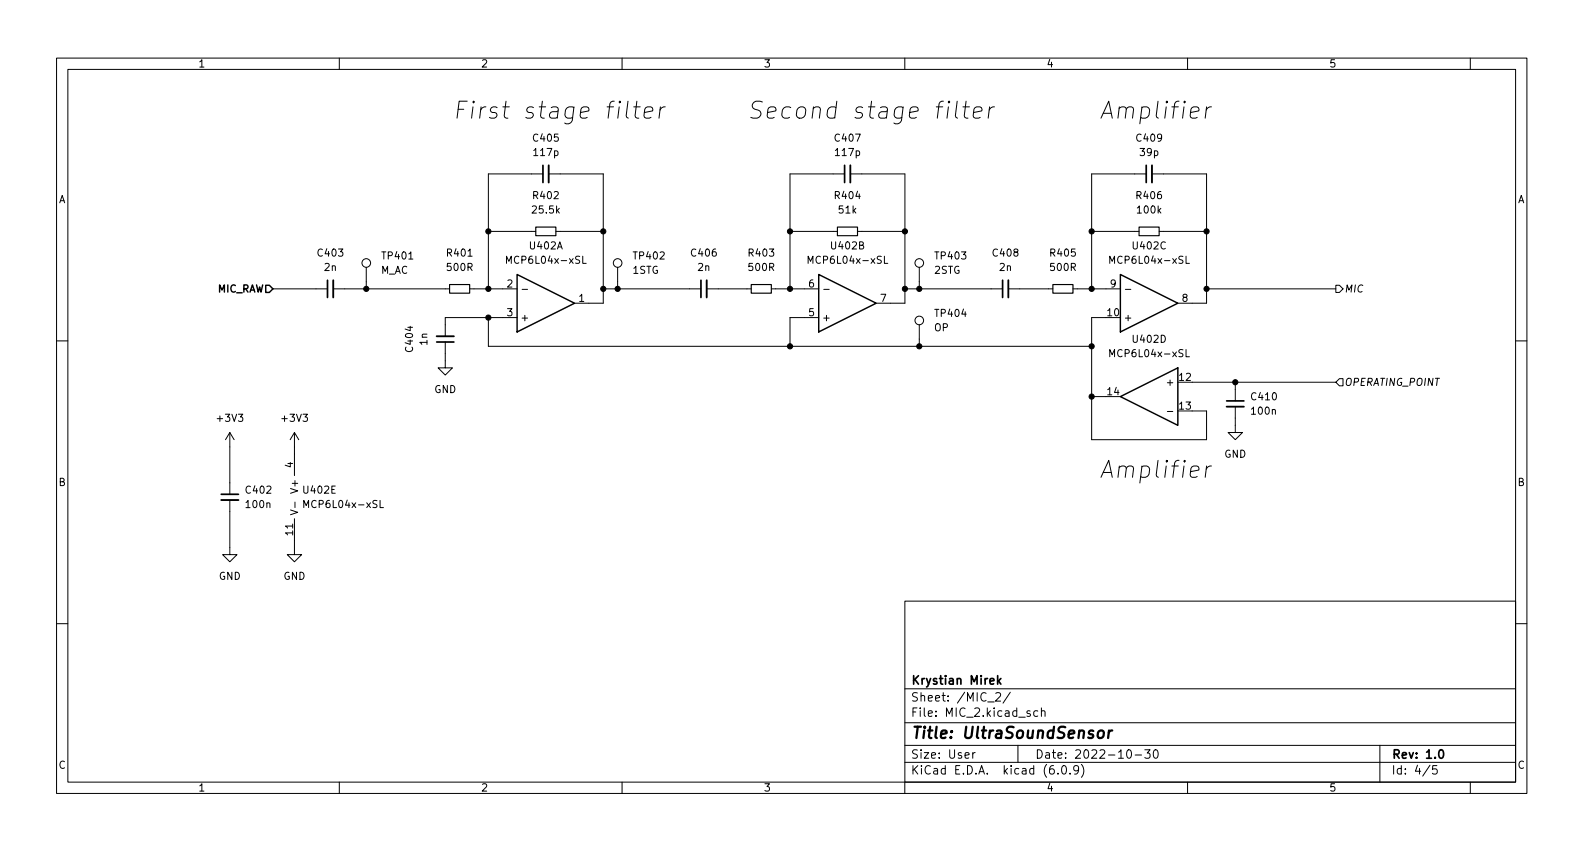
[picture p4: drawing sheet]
<svg xmlns="http://www.w3.org/2000/svg" width="280mm" height="150mm" viewBox="0 0 280 150" stroke-linecap="round" stroke-linejoin="round" font-family="sans-serif">
<g fill="none" stroke="#000" stroke-width=".18">
<path d="M10 10.3h260v130h-260zM12 12.3h256v126h-256zM60 10.3v2M110 10.3v2M111.1 17.9l-.4 2.6 .1 .3 .3 .1M112.1 18.9h1.1M112.6 17.9l-.3 2.6 .1 .3 .6 .1M113.9 19.9l1.5-.3-.1-.6-.2-.1h-.6l-.3 .1-.2 .3-.1 1.2 .1 .3 .2 .1h.6l.3-.1M116.8 18.9l-.3 2M117.6 18.9a.89 .89 0 0 0-.9 .6M160 10.3v2M169.3 17.9l-.4 2.6 .1 .3 .3 .1"/>
<path d="M170.3 18.9h1.1M170.8 17.9l-.3 2.6 .1 .3 .6 .1M172.2 19.9l1.4-.3-.1-.6-.2-.1h-.6l-.3 .1-.2 .3-.1 1.2 .1 .3 .3 .1h.5l.3-.1M175 18.9l-.3 2M175.9 18.9a.89 .89 0 0 0-1 .6M210 10.3v2M213.4 18.9l-.3 2M214.2 18.9a.89 .89 0 0 0-.9 .6M260 10.3v2M96 30.8h-9.6v20.3M97 30.8h9.7v22.8h-5.1M149.4 30.8h-9.7v20.3"/>
<path d="M150.4 30.8h9.6v22.8h-5.1M202.7 30.8h-9.7v20.3M203.7 30.8h9.7v22.8h-5.1M48.3 51.1h9.6M58.9 51.1h20.6M64.8 47.3v3.8M83.1 51.1h8.3M86.4 40.9h8.3M86.4 56.2v5h106.6M89.6 46.6v-1.3l.4 .9 .4-.9v1.3M91.4 56.2h-12.7v3.3M92.3 51.2h1"/>
<path d="M98.3 40.9h8.4M103.1 45.3v1.3h.6M106.7 51.1h17.3M109.2 47.3v3.8M125 51.1h7.8M136.4 51.1h8.4M139.7 40.9h8.4M142.9 46.6v-1.3l.4 .9 .5-.9v1.3M144.8 56.2h-5.1v5M145.7 51.2h.9M151.6 40.9h8.4M156.4 45.3v1.3h.6"/>
<path d="M160 51.1h17.3M162.6 47.3v3.8M162.6 57.4v3.8M178.3 51.1h7.9M189.7 51.1h8.4M193 40.9h8.4M195.6 56.2h-2.6v21.5h20.4v-5h-2.6M196.2 46.6v-1.3l.5 .9 .4-.9v1.3M199 51.2h1M205 40.9h8.4M209.7 45.3v1.3h.6M213.4 51.1h22.8"/>
<path d="M236.2 50.4h.7l.6 .7-.6 .6h-.7zM10 60.3h2M40.6 76.5l-.7 1.2M40.6 76.5v10.9M40.6 76.5l.8 1.2M52.1 76.5v7.6M52.1 76.5l-.8 1.2M52.1 76.5l.7 1.2M78.7 60.5v4.5h1.3l-1.3 1.3-1.2-1.3h1.2M193 70.1h2.6M196.2 63.1v-1.3l.5 .9 .4-.9v1.3M206.4 72.8h1"/>
<path d="M209.7 61.8v1.3h.6M210.8 67.6h25.4M218.4 71.9v4.6h1.3l-1.3 1.2-1.2-1.2h1.2M218.4 67.6v3.3M236.9 66.9h.6v1.3h-.6l-.7-.6zM268 60.3h2M40.6 88.4v9.7h1.3l-1.3 1.2-1.2-1.2h1.2M51.4 90.2l1.2 .4-1.2 .4M52.1 91.7v6.4h1.2l-1.2 1.2-1.3-1.2h1.3M52.2 88.8v.9M53.7 89.7v-1.2l.4 .9 .5-.9v1.2M67.2 88.5v1.2h.6"/>
<path d="M213.4 82.4l-.3 2M214.2 82.4a.89 .89 0 0 0-.9 .6M10 110.3h2M160 106.3h108v32h-108zM268 110.3h2M60 138.3v2M110 138.3v2M160 138.3v2M160 134.8h108M160 131.8h108M160 127.8h108M160 121.8h108"/>
<path d="M172 133.1v1M172.4 133.1h-.2l-.2 .2M174.7 124.1h1.1M176.1 122.6l.6-.1 .2 .1v.3l-.9 1.1h.9M178.7 122.4l-1.3 1.9M180 131.8v3M182.2 125.7h-.4l-.2 .2 .1 .2 .5 .1v.4h-.6M183.5 125.7h-.4l-.3 .2v.5l.1 .2h.6M184.2 125.8l.2-.1h.3l.1 1M184.2 125.2v1.5M187.1 136.7v.2M187.9 135.4h.2a.81 .81 0 0 1 .6 .6 .81 .81 0 0 1-.3 .8l-.2 .1a.81 .81 0 0 1-.6-.7 .81 .81 0 0 1 .3-.8z"/>
<path d="M189.2 136.7v.2M190.7 136l-.3 .3h-.2l-.3-.3 .1-.6h.4l.3 .1a.99 .99 0 0 1-.4 1.4h-.3M191.2 135.1a1.72 1.72 0 0 1 0 2.3M199.4 132.6h.2a.81 .81 0 0 1 .6 .6 .81 .81 0 0 1-.3 .8l-.2 .1a.81 .81 0 0 1-.6-.7 .81 .81 0 0 1 .3-.8zM200.7 133.5h1.2M202.4 132.6h1l-.5 .5 .4 .2v.6l-.2 .2h-.4l-.3-.2M204.1 132.7l.2-.1a.81 .81 0 0 1 .6 .6 .81 .81 0 0 1-.3 .8l-.2 .1a.81 .81 0 0 1-.3-1.4zM210 138.3v2M244 131.8v6.5M252.9 135.3l-1.3 1.9M254.1 135.4h-.7l-.1 .7 .2-.2 .5 .1 .2 .2-.1 .5-.2 .2-.6-.2M260 138.3v2"/>
<circle cx="64.8" cy="46.5" r=".76"/>
<circle cx="109.2" cy="46.5" r=".76"/>
<circle cx="162.6" cy="56.7" r=".76"/>
<circle cx="162.6" cy="46.5" r=".76"/>
</g>
<g fill="none" stroke="#000" stroke-width=".3">
<path d="M96 29.2v3.1M149.4 29.2v3.1M202.7 29.2v3.1M57.9 49.5v3.1M124 49.5v3.1M177.3 49.5v3.1M77.2 60.5h3.1M216.9 70.9h3.1M39.1 87.4h3.1M176.4 119.5v1.5M177 120l-.6 .5M176.6 120.4l.4 .6"/>
<path d="M254.6 132.6h.2a.82 .82 0 0 1 .6 .6 .82 .82 0 0 1-.3 .8l-.2 .1a.81 .81 0 0 1-.6-.7 .81 .81 0 0 1 .3-.8z"/>
</g>
<path d="M194.3 129.3a.52 .52 0 0 1 .5-.2 .52 .52 0 0 1 .4 .4l-.1 .6a.55 .55 0 0 1-.5 .4 .55 .55 0 0 1-.5-.4zM196.1 129.2l-.2 1.3M196.7 129.2h-.4l-.2 .3" fill="none" stroke="#000" stroke-width=".4"/>
<path d="M97 29.2v3.1M150.4 29.2v3.1M203.7 29.2v3.1M58.9 49.5v3.1M77.2 59.5h3.1M125 49.5v3.1M178.3 49.5v3.1M216.9 71.9h3.1M39.1 88.4h3.1" fill="none" stroke="#000" stroke-width=".33"/>
<path d="M79.5 50.3h3.6v1.5h-3.6zM94.7 40.1h3.6v1.6h-3.6zM132.8 50.3h3.6v1.5h-3.6zM148.1 40.1h3.5v1.6h-3.5zM186.2 50.3h3.5v1.5h-3.5zM201.4 40.1h3.6v1.6h-3.6z" fill="none" stroke="#000" stroke-width=".2"/>
<path d="M47 50.4h.6l.7 .7-.7 .6h-.6zM91.4 48.5l10.2 5.1-10.2 5.1zM144.8 48.5l10.1 5.1-10.1 5.1zM198.1 48.5l10.2 5.1-10.2 5.1zM198.1 70.1l10.2-5.1v10.2z" fill="none" stroke="#000" stroke-width=".25"/>
<g fill="#000" stroke="#000" stroke-width=".18">
<circle cx="64.8" cy="51.1" r=".46"/>
<circle cx="86.4" cy="51.1" r=".46"/>
<circle cx="86.4" cy="40.9" r=".46"/>
<circle cx="86.4" cy="56.2" r=".46"/>
<circle cx="106.7" cy="51.1" r=".46"/>
<circle cx="106.7" cy="40.9" r=".46"/>
<circle cx="109.2" cy="51.1" r=".46"/>
<circle cx="139.7" cy="51.1" r=".46"/>
<circle cx="139.7" cy="40.9" r=".46"/>
<circle cx="160" cy="51.1" r=".46"/>
<circle cx="160" cy="40.9" r=".46"/>
<circle cx="162.6" cy="51.1" r=".46"/>
<circle cx="193" cy="40.9" r=".46"/>
<circle cx="193" cy="51.1" r=".46"/>
<circle cx="213.4" cy="40.9" r=".46"/>
<circle cx="213.4" cy="51.1" r=".46"/>
<circle cx="139.7" cy="61.2" r=".46"/>
<circle cx="162.6" cy="61.2" r=".46"/>
<circle cx="193" cy="61.2" r=".46"/>
<circle cx="193" cy="70.1" r=".46"/>
<circle cx="218.4" cy="67.6" r=".46"/>
</g>
<g font-size="4.2">
<text x="80" y="21">First stage filter</text>
<text x="132.1" y="21">Second stage filter</text>
<text x="194.3" y="21">Amplifier</text>
<text x="194.3" y="84.5">Amplifier</text>
</g>
<text font-size="2.8" x="161" y="130.6">Title: UltraSoundSensor</text>
<g font-size="2.1">
<text x="161" y="124">Sheet: /MIC_2/</text>
<text x="161" y="121">Krystian Mirek</text>
<text x="161" y="126.7">File: MIC_2.kicad_sch</text>
<text x="161" y="136.9">KiCad E.D.A. kicad (6.0.9)</text>
<text x="161" y="134.1">Size: User</text>
<text x="183" y="134.1">Date: 2022-10-30</text>
<text x="246" y="134.1">Rev: 1.0</text>
<text x="246" y="136.9">Id: 4/5</text>
</g>
<g font-size="1.8">
<text x="35" y="11.9">1</text>
<text x="85" y="11.9">2</text>
<text x="135" y="11.9">3</text>
<text x="185" y="11.9">4</text>
<text x="235" y="11.9">5</text>
<text x="94.4" y="25">C405</text>
<text x="94.5" y="27.6">117p</text>
<text x="147.8" y="25">C407</text>
<text x="147.9" y="27.6">117p</text>
<text x="201.1" y="25">C409</text>
<text x="201.7" y="27.6">39p</text>
<text x="10.3" y="35.9">A</text>
<text x="94.4" y="35.2">R402</text>
<text x="147.7" y="35.2">R404</text>
<text x="201.1" y="35.2">R406</text>
<text x="268.4" y="35.9">A</text>
<text x="94.3" y="37.7">25.5k</text>
<text x="148.4" y="37.7">51k</text>
<text x="201.2" y="37.7">100k</text>
<text x="56.3" y="45.4">C403</text>
<text x="57.4" y="47.9">2n</text>
<text x="67.7" y="45.9">TP401</text>
<text x="79.2" y="45.4">R401</text>
<text x="79.2" y="47.9">500R</text>
<text x="90.1" y="46.6">MCP6L04x-xSL</text>
<text x="93.8" y="44.1">U402A</text>
<text x="112.2" y="45.9">TP402</text>
<text x="122.4" y="45.4">C406</text>
<text x="123.4" y="47.9">2n</text>
<text x="132.5" y="45.4">R403</text>
<text x="132.5" y="47.9">500R</text>
<text x="143.5" y="46.6">MCP6L04x-xSL</text>
<text x="147.1" y="44.1">U402B</text>
<text x="165.5" y="45.9">TP403</text>
<text x="175.7" y="45.4">C408</text>
<text x="176.8" y="47.9">2n</text>
<text x="185.8" y="45.4">R405</text>
<text x="185.8" y="47.9">500R</text>
<text x="196.8" y="46.6">MCP6L04x-xSL</text>
<text x="200.4" y="44.1">U402C</text>
<text x="38.3" y="51.7">MIC_RAW</text>
<text x="67.3" y="48.4">M_AC</text>
<text x="89.7" y="50.8">2</text>
<text x="102.4" y="53.4">1</text>
<text x="111.9" y="48.4">1STG</text>
<text x="143" y="50.8">6</text>
<text x="155.7" y="53.4">7</text>
<text x="165.2" y="48.4">2STG</text>
<text x="196.4" y="50.8">9</text>
<text x="209.1" y="53.4">8</text>
<text x="237.7" y="51.7">MIC</text>
<text x="89.7" y="55.9">3</text>
<text x="91.9" y="56.8">+</text>
<text x="143" y="55.9">5</text>
<text x="145.3" y="56.8">+</text>
<text x="165.2" y="58.6">OP</text>
<text x="165.5" y="56">TP404</text>
<text x="195.9" y="55.9">10</text>
<text x="198.6" y="56.8">+</text>
<text x="73" y="62.1" transform="rotate(-90 73 62.1)">C404</text>
<text x="75.6" y="61" transform="rotate(-90 75.6 61)">1n</text>
<text x="196.8" y="63.1">MCP6L04x-xSL</text>
<text x="200.4" y="60.6">U402D</text>
<text x="76.8" y="69.5">GND</text>
<text x="195.9" y="69.9">14</text>
<text x="206.7" y="68.2">+</text>
<text x="208.6" y="67.3">12</text>
<text x="221.4" y="70.8">C410</text>
<text x="237.7" y="68.2">OPERATING_POINT</text>
<text x="38.6" y="74.6">+3V3</text>
<text x="50" y="74.6">+3V3</text>
<text x="208.6" y="72.4">13</text>
<text x="221.4" y="73.3">100n</text>
<text x="51.8" y="82.7" transform="rotate(-90 51.8 82.7)">4</text>
<text x="216.5" y="80.9">GND</text>
<text x="10.3" y="85.9">B</text>
<text x="43.6" y="87.3">C402</text>
<text x="43.6" y="89.8">100n</text>
<text x="52.7" y="86.8" transform="rotate(-90 52.7 86.8)">V+</text>
<text x="53.8" y="87.3">U402E</text>
<text x="54.3" y="89.8">MCP6L04x-xSL</text>
<text x="268.4" y="85.9">B</text>
<text x="51.8" y="94.6" transform="rotate(-90 51.8 94.6)">11</text>
<text x="38.7" y="102.5">GND</text>
<text x="50.1" y="102.5">GND</text>
<text x="10.3" y="135.9">C</text>
<text x="268.4" y="135.9">C</text>
<text x="35" y="139.9">1</text>
<text x="85" y="139.9">2</text>
<text x="135" y="139.9">3</text>
<text x="185" y="139.9">4</text>
<text x="235" y="139.9">5</text>
</g>
</svg>
